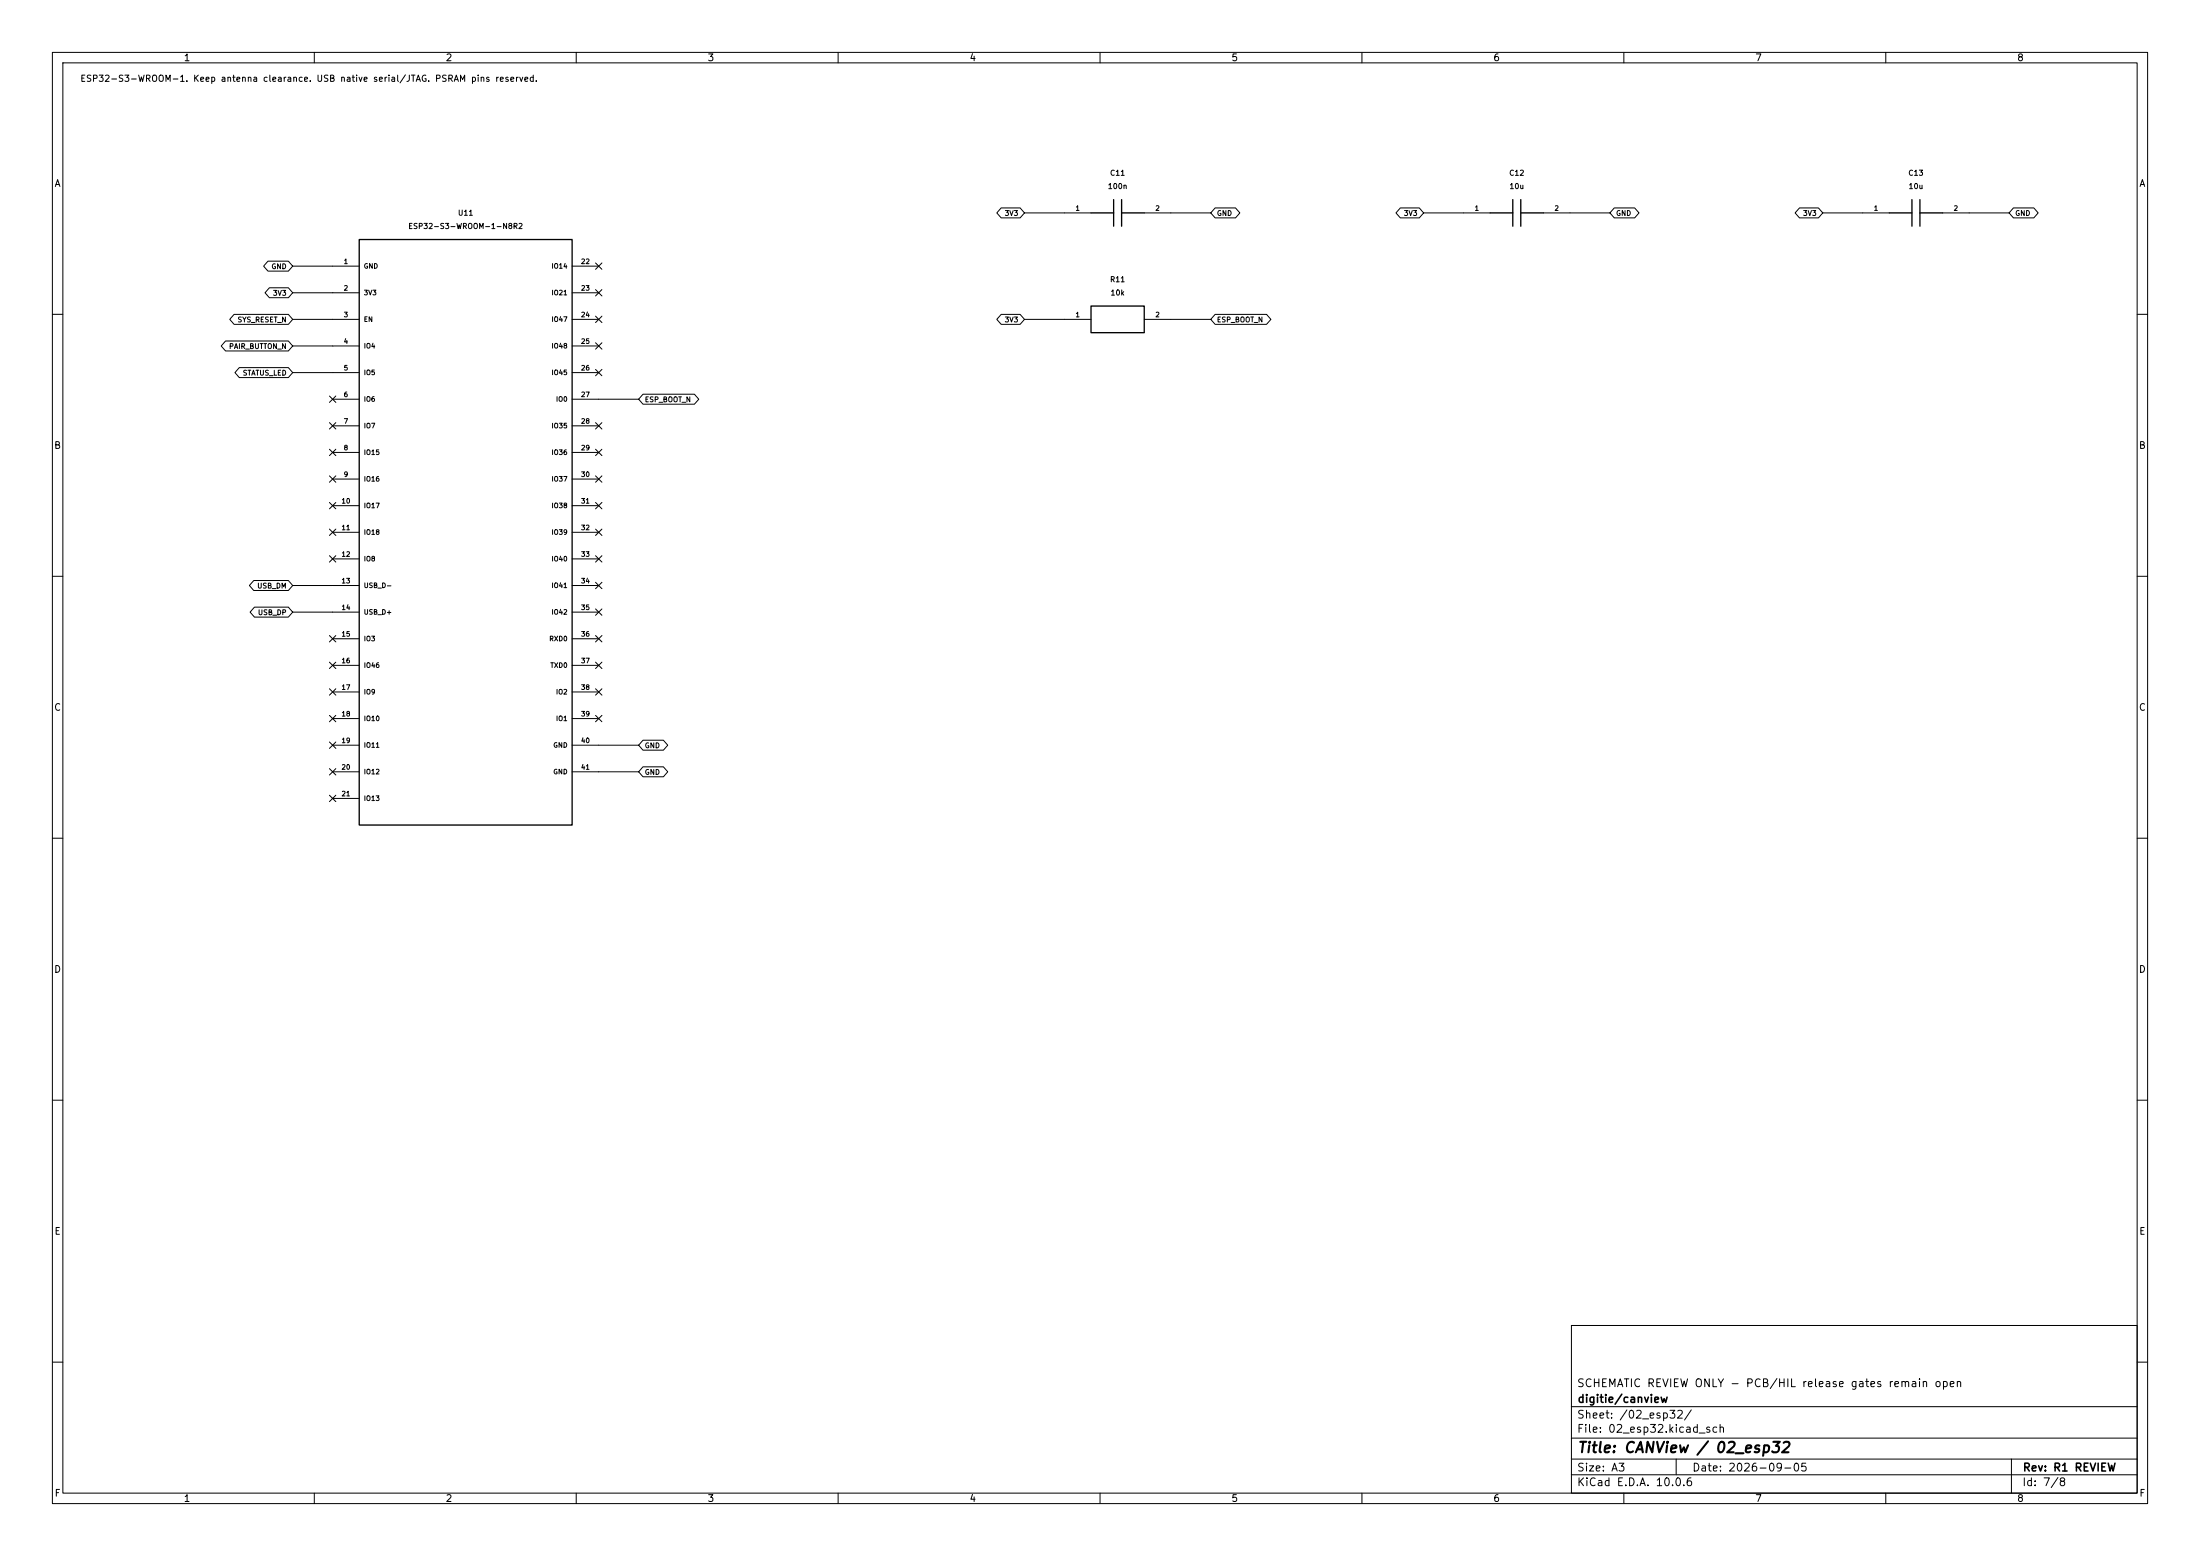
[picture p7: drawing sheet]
(kicad_sch (version 20250114) (generator "eeschema") (generator_version "10.0") (paper "A3") (title_block (title "CANView / 02_esp32") (date "2026-09-05") (rev "R1 REVIEW") (company "digitie/canview") (comment 1 "SCHEMATIC REVIEW ONLY - PCB/HIL release gates remain open"))
(lib_symbols (symbol "CANView:CANView_bridge_U11" (pin_names (offset 0.762)) (in_bom yes) (on_board yes)
(property "Reference" "U" (at 0.0000 60.9600 0)  (effects (font (size 1.0 1.0)) ))
(property "Value" "ESP32-S3-WROOM-1-N8R2" (at 0.0000 58.4200 0)  (effects (font (size 1.0 1.0)) ))
(property "Footprint" "CANView:RF_Module__ESP32-S3-WROOM-1" (at 0.0000 0.0000 0) (hide yes) (effects (font (size 1.0 1.0)) ))
(symbol "CANView_bridge_U11_0_1" (rectangle (start -20.32 55.88) (end 20.32 -55.88) (stroke (width 0.254) (type default)) (fill (type background))))
(symbol "CANView_bridge_U11_1_1"
(pin power_in line (at -25.4 50.8 0) (length 5.08) (name "GND" (effects (font (size 0.9 0.9)) )) (number "1" (effects (font (size 0.9 0.9)) )))
(pin power_in line (at -25.4 45.72 0) (length 5.08) (name "3V3" (effects (font (size 0.9 0.9)) )) (number "2" (effects (font (size 0.9 0.9)) )))
(pin input line (at -25.4 40.64 0) (length 5.08) (name "EN" (effects (font (size 0.9 0.9)) )) (number "3" (effects (font (size 0.9 0.9)) )))
(pin bidirectional line (at -25.4 35.56 0) (length 5.08) (name "IO4" (effects (font (size 0.9 0.9)) )) (number "4" (effects (font (size 0.9 0.9)) )))
(pin bidirectional line (at -25.4 30.48 0) (length 5.08) (name "IO5" (effects (font (size 0.9 0.9)) )) (number "5" (effects (font (size 0.9 0.9)) )))
(pin bidirectional line (at -25.4 25.4 0) (length 5.08) (name "IO6" (effects (font (size 0.9 0.9)) )) (number "6" (effects (font (size 0.9 0.9)) )))
(pin bidirectional line (at -25.4 20.32 0) (length 5.08) (name "IO7" (effects (font (size 0.9 0.9)) )) (number "7" (effects (font (size 0.9 0.9)) )))
(pin bidirectional line (at -25.4 15.24 0) (length 5.08) (name "IO15" (effects (font (size 0.9 0.9)) )) (number "8" (effects (font (size 0.9 0.9)) )))
(pin bidirectional line (at -25.4 10.16 0) (length 5.08) (name "IO16" (effects (font (size 0.9 0.9)) )) (number "9" (effects (font (size 0.9 0.9)) )))
(pin bidirectional line (at -25.4 5.08 0) (length 5.08) (name "IO17" (effects (font (size 0.9 0.9)) )) (number "10" (effects (font (size 0.9 0.9)) )))
(pin bidirectional line (at -25.4 0.0 0) (length 5.08) (name "IO18" (effects (font (size 0.9 0.9)) )) (number "11" (effects (font (size 0.9 0.9)) )))
(pin bidirectional line (at -25.4 -5.08 0) (length 5.08) (name "IO8" (effects (font (size 0.9 0.9)) )) (number "12" (effects (font (size 0.9 0.9)) )))
(pin bidirectional line (at -25.4 -10.16 0) (length 5.08) (name "USB_D-" (effects (font (size 0.9 0.9)) )) (number "13" (effects (font (size 0.9 0.9)) )))
(pin bidirectional line (at -25.4 -15.24 0) (length 5.08) (name "USB_D+" (effects (font (size 0.9 0.9)) )) (number "14" (effects (font (size 0.9 0.9)) )))
(pin bidirectional line (at -25.4 -20.32 0) (length 5.08) (name "IO3" (effects (font (size 0.9 0.9)) )) (number "15" (effects (font (size 0.9 0.9)) )))
(pin bidirectional line (at -25.4 -25.4 0) (length 5.08) (name "IO46" (effects (font (size 0.9 0.9)) )) (number "16" (effects (font (size 0.9 0.9)) )))
(pin bidirectional line (at -25.4 -30.48 0) (length 5.08) (name "IO9" (effects (font (size 0.9 0.9)) )) (number "17" (effects (font (size 0.9 0.9)) )))
(pin bidirectional line (at -25.4 -35.56 0) (length 5.08) (name "IO10" (effects (font (size 0.9 0.9)) )) (number "18" (effects (font (size 0.9 0.9)) )))
(pin bidirectional line (at -25.4 -40.64 0) (length 5.08) (name "IO11" (effects (font (size 0.9 0.9)) )) (number "19" (effects (font (size 0.9 0.9)) )))
(pin bidirectional line (at -25.4 -45.72 0) (length 5.08) (name "IO12" (effects (font (size 0.9 0.9)) )) (number "20" (effects (font (size 0.9 0.9)) )))
(pin bidirectional line (at -25.4 -50.8 0) (length 5.08) (name "IO13" (effects (font (size 0.9 0.9)) )) (number "21" (effects (font (size 0.9 0.9)) )))
(pin bidirectional line (at 25.4 50.8 180) (length 5.08) (name "IO14" (effects (font (size 0.9 0.9)) )) (number "22" (effects (font (size 0.9 0.9)) )))
(pin bidirectional line (at 25.4 45.72 180) (length 5.08) (name "IO21" (effects (font (size 0.9 0.9)) )) (number "23" (effects (font (size 0.9 0.9)) )))
(pin bidirectional line (at 25.4 40.64 180) (length 5.08) (name "IO47" (effects (font (size 0.9 0.9)) )) (number "24" (effects (font (size 0.9 0.9)) )))
(pin bidirectional line (at 25.4 35.56 180) (length 5.08) (name "IO48" (effects (font (size 0.9 0.9)) )) (number "25" (effects (font (size 0.9 0.9)) )))
(pin bidirectional line (at 25.4 30.48 180) (length 5.08) (name "IO45" (effects (font (size 0.9 0.9)) )) (number "26" (effects (font (size 0.9 0.9)) )))
(pin bidirectional line (at 25.4 25.4 180) (length 5.08) (name "IO0" (effects (font (size 0.9 0.9)) )) (number "27" (effects (font (size 0.9 0.9)) )))
(pin bidirectional line (at 25.4 20.32 180) (length 5.08) (name "IO35" (effects (font (size 0.9 0.9)) )) (number "28" (effects (font (size 0.9 0.9)) )))
(pin bidirectional line (at 25.4 15.24 180) (length 5.08) (name "IO36" (effects (font (size 0.9 0.9)) )) (number "29" (effects (font (size 0.9 0.9)) )))
(pin bidirectional line (at 25.4 10.16 180) (length 5.08) (name "IO37" (effects (font (size 0.9 0.9)) )) (number "30" (effects (font (size 0.9 0.9)) )))
(pin bidirectional line (at 25.4 5.08 180) (length 5.08) (name "IO38" (effects (font (size 0.9 0.9)) )) (number "31" (effects (font (size 0.9 0.9)) )))
(pin bidirectional line (at 25.4 0.0 180) (length 5.08) (name "IO39" (effects (font (size 0.9 0.9)) )) (number "32" (effects (font (size 0.9 0.9)) )))
(pin bidirectional line (at 25.4 -5.08 180) (length 5.08) (name "IO40" (effects (font (size 0.9 0.9)) )) (number "33" (effects (font (size 0.9 0.9)) )))
(pin bidirectional line (at 25.4 -10.16 180) (length 5.08) (name "IO41" (effects (font (size 0.9 0.9)) )) (number "34" (effects (font (size 0.9 0.9)) )))
(pin bidirectional line (at 25.4 -15.24 180) (length 5.08) (name "IO42" (effects (font (size 0.9 0.9)) )) (number "35" (effects (font (size 0.9 0.9)) )))
(pin bidirectional line (at 25.4 -20.32 180) (length 5.08) (name "RXD0" (effects (font (size 0.9 0.9)) )) (number "36" (effects (font (size 0.9 0.9)) )))
(pin bidirectional line (at 25.4 -25.4 180) (length 5.08) (name "TXD0" (effects (font (size 0.9 0.9)) )) (number "37" (effects (font (size 0.9 0.9)) )))
(pin bidirectional line (at 25.4 -30.48 180) (length 5.08) (name "IO2" (effects (font (size 0.9 0.9)) )) (number "38" (effects (font (size 0.9 0.9)) )))
(pin bidirectional line (at 25.4 -35.56 180) (length 5.08) (name "IO1" (effects (font (size 0.9 0.9)) )) (number "39" (effects (font (size 0.9 0.9)) )))
(pin passive line (at 25.4 -40.64 180) (length 5.08) (name "GND" (effects (font (size 0.9 0.9)) )) (number "40" (effects (font (size 0.9 0.9)) )))
(pin passive line (at 25.4 -45.72 180) (length 5.08) (name "GND" (effects (font (size 0.9 0.9)) )) (number "41" (effects (font (size 0.9 0.9)) )))))
(symbol "CANView:CANView_bridge_C11" (pin_names (offset 0.762) (hide yes)) (in_bom yes) (on_board yes)
(property "Reference" "C" (at 0.0000 7.6200 0)  (effects (font (size 1.0 1.0)) ))
(property "Value" "100n" (at 0.0000 5.0800 0)  (effects (font (size 1.0 1.0)) ))
(property "Footprint" "CANView:Capacitor_SMD__C_0603_1608Metric" (at 0.0000 0.0000 0) (hide yes) (effects (font (size 1.0 1.0)) ))
(symbol "CANView_bridge_C11_0_1" (polyline (pts (xy -0.762 -2.54) (xy -0.762 2.54)) (stroke (width 0.254) (type default)) (fill (type none)))(polyline (pts (xy 0.762 -2.54) (xy 0.762 2.54)) (stroke (width 0.254) (type default)) (fill (type none)))(polyline (pts (xy -5.08 0) (xy -0.762 0)) (stroke (width 0.254) (type default)) (fill (type none)))(polyline (pts (xy 0.762 0) (xy 5.08 0)) (stroke (width 0.254) (type default)) (fill (type none))))
(symbol "CANView_bridge_C11_1_1"
(pin passive line (at -10.16 0 0) (length 5.08) (name "1" (effects (font (size 0.9 0.9)) )) (number "1" (effects (font (size 0.9 0.9)) )))
(pin passive line (at 10.16 0 180) (length 5.08) (name "2" (effects (font (size 0.9 0.9)) )) (number "2" (effects (font (size 0.9 0.9)) )))))
(symbol "CANView:CANView_bridge_C12" (pin_names (offset 0.762) (hide yes)) (in_bom yes) (on_board yes)
(property "Reference" "C" (at 0.0000 7.6200 0)  (effects (font (size 1.0 1.0)) ))
(property "Value" "10u" (at 0.0000 5.0800 0)  (effects (font (size 1.0 1.0)) ))
(property "Footprint" "CANView:Capacitor_SMD__C_0603_1608Metric" (at 0.0000 0.0000 0) (hide yes) (effects (font (size 1.0 1.0)) ))
(symbol "CANView_bridge_C12_0_1" (polyline (pts (xy -0.762 -2.54) (xy -0.762 2.54)) (stroke (width 0.254) (type default)) (fill (type none)))(polyline (pts (xy 0.762 -2.54) (xy 0.762 2.54)) (stroke (width 0.254) (type default)) (fill (type none)))(polyline (pts (xy -5.08 0) (xy -0.762 0)) (stroke (width 0.254) (type default)) (fill (type none)))(polyline (pts (xy 0.762 0) (xy 5.08 0)) (stroke (width 0.254) (type default)) (fill (type none))))
(symbol "CANView_bridge_C12_1_1"
(pin passive line (at -10.16 0 0) (length 5.08) (name "1" (effects (font (size 0.9 0.9)) )) (number "1" (effects (font (size 0.9 0.9)) )))
(pin passive line (at 10.16 0 180) (length 5.08) (name "2" (effects (font (size 0.9 0.9)) )) (number "2" (effects (font (size 0.9 0.9)) )))))
(symbol "CANView:CANView_bridge_C13" (pin_names (offset 0.762) (hide yes)) (in_bom yes) (on_board yes)
(property "Reference" "C" (at 0.0000 7.6200 0)  (effects (font (size 1.0 1.0)) ))
(property "Value" "10u" (at 0.0000 5.0800 0)  (effects (font (size 1.0 1.0)) ))
(property "Footprint" "CANView:Capacitor_SMD__C_0603_1608Metric" (at 0.0000 0.0000 0) (hide yes) (effects (font (size 1.0 1.0)) ))
(symbol "CANView_bridge_C13_0_1" (polyline (pts (xy -0.762 -2.54) (xy -0.762 2.54)) (stroke (width 0.254) (type default)) (fill (type none)))(polyline (pts (xy 0.762 -2.54) (xy 0.762 2.54)) (stroke (width 0.254) (type default)) (fill (type none)))(polyline (pts (xy -5.08 0) (xy -0.762 0)) (stroke (width 0.254) (type default)) (fill (type none)))(polyline (pts (xy 0.762 0) (xy 5.08 0)) (stroke (width 0.254) (type default)) (fill (type none))))
(symbol "CANView_bridge_C13_1_1"
(pin passive line (at -10.16 0 0) (length 5.08) (name "1" (effects (font (size 0.9 0.9)) )) (number "1" (effects (font (size 0.9 0.9)) )))
(pin passive line (at 10.16 0 180) (length 5.08) (name "2" (effects (font (size 0.9 0.9)) )) (number "2" (effects (font (size 0.9 0.9)) )))))
(symbol "CANView:CANView_bridge_R11" (pin_names (offset 0.762) (hide yes)) (in_bom yes) (on_board yes)
(property "Reference" "R" (at 0.0000 7.6200 0)  (effects (font (size 1.0 1.0)) ))
(property "Value" "10k" (at 0.0000 5.0800 0)  (effects (font (size 1.0 1.0)) ))
(property "Footprint" "CANView:Resistor_SMD__R_0402_1005Metric" (at 0.0000 0.0000 0) (hide yes) (effects (font (size 1.0 1.0)) ))
(symbol "CANView_bridge_R11_0_1" (rectangle (start -5.08 2.54) (end 5.08 -2.54) (stroke (width 0.254) (type default)) (fill (type background))))
(symbol "CANView_bridge_R11_1_1"
(pin passive line (at -10.16 0 0) (length 5.08) (name "1" (effects (font (size 0.9 0.9)) )) (number "1" (effects (font (size 0.9 0.9)) )))
(pin passive line (at 10.16 0 180) (length 5.08) (name "2" (effects (font (size 0.9 0.9)) )) (number "2" (effects (font (size 0.9 0.9)) ))))))
(text "ESP32-S3-WROOM-1. Keep antenna clearance. USB native serial/JTAG. PSRAM pins reserved." (at 15.24 15.24 0) (effects (font (size 1.2 1.2)) (justify left)))
(symbol (lib_id "CANView:CANView_bridge_U11") (at 88.9000 101.6000 0) (unit 1) (in_bom yes) (on_board yes) (dnp no) (property "Reference" "U11" (at 88.9000 40.6400 0)  (effects (font (size 1.0 1.0)) ))(property "Value" "ESP32-S3-WROOM-1-N8R2" (at 88.9000 43.1800 0)  (effects (font (size 1.0 1.0)) ))(property "Footprint" "CANView:RF_Module__ESP32-S3-WROOM-1" (at 88.9000 101.6000 0) (hide yes) (effects (font (size 1.0 1.0)) ))(property "MPN" "ESP32-S3-WROOM-1-N8R2" (at 88.9000 101.6000 0) (hide yes) (effects (font (size 1.0 1.0)) ))(property "Specification" "8MiB Quad flash + 2MiB Quad PSRAM; 3.0..3.6V; -40..85C" (at 88.9000 101.6000 0) (hide yes) (effects (font (size 1.0 1.0)) ))(property "Source" "esp32s3-wroom: ordering table, pin definitions, R8 reserved GPIO35/36/37; PSRAM ECC temperature note" (at 88.9000 101.6000 0) (hide yes) (effects (font (size 1.0 1.0)) ))(property "Assembly" "FIT" (at 88.9000 101.6000 0) (hide yes) (effects (font (size 1.0 1.0)) )))
(wire (pts (xy 63.5000 50.8000) (xy 55.8800 50.8000)) (stroke (width 0) (type default)))
(global_label "GND" (shape bidirectional) (at 55.8800 50.8000 180) (effects (font (size 0.95 0.95)) (justify right)) (property "Intersheetrefs" "${INTERSHEET_REFS}" (at 55.8800 50.8000 0) (hide yes) (effects (font (size 1.0 1.0)) )))
(wire (pts (xy 63.5000 55.8800) (xy 55.8800 55.8800)) (stroke (width 0) (type default)))
(global_label "3V3" (shape bidirectional) (at 55.8800 55.8800 180) (effects (font (size 0.95 0.95)) (justify right)) (property "Intersheetrefs" "${INTERSHEET_REFS}" (at 55.8800 55.8800 0) (hide yes) (effects (font (size 1.0 1.0)) )))
(wire (pts (xy 63.5000 60.9600) (xy 55.8800 60.9600)) (stroke (width 0) (type default)))
(global_label "SYS_RESET_N" (shape bidirectional) (at 55.8800 60.9600 180) (effects (font (size 0.95 0.95)) (justify right)) (property "Intersheetrefs" "${INTERSHEET_REFS}" (at 55.8800 60.9600 0) (hide yes) (effects (font (size 1.0 1.0)) )))
(wire (pts (xy 63.5000 66.0400) (xy 55.8800 66.0400)) (stroke (width 0) (type default)))
(global_label "PAIR_BUTTON_N" (shape bidirectional) (at 55.8800 66.0400 180) (effects (font (size 0.95 0.95)) (justify right)) (property "Intersheetrefs" "${INTERSHEET_REFS}" (at 55.8800 66.0400 0) (hide yes) (effects (font (size 1.0 1.0)) )))
(wire (pts (xy 63.5000 71.1200) (xy 55.8800 71.1200)) (stroke (width 0) (type default)))
(global_label "STATUS_LED" (shape bidirectional) (at 55.8800 71.1200 180) (effects (font (size 0.95 0.95)) (justify right)) (property "Intersheetrefs" "${INTERSHEET_REFS}" (at 55.8800 71.1200 0) (hide yes) (effects (font (size 1.0 1.0)) )))
(no_connect (at 63.5000 76.2000))
(no_connect (at 63.5000 81.2800))
(no_connect (at 63.5000 86.3600))
(no_connect (at 63.5000 91.4400))
(no_connect (at 63.5000 96.5200))
(no_connect (at 63.5000 101.6000))
(no_connect (at 63.5000 106.6800))
(wire (pts (xy 63.5000 111.7600) (xy 55.8800 111.7600)) (stroke (width 0) (type default)))
(global_label "USB_DM" (shape bidirectional) (at 55.8800 111.7600 180) (effects (font (size 0.95 0.95)) (justify right)) (property "Intersheetrefs" "${INTERSHEET_REFS}" (at 55.8800 111.7600 0) (hide yes) (effects (font (size 1.0 1.0)) )))
(wire (pts (xy 63.5000 116.8400) (xy 55.8800 116.8400)) (stroke (width 0) (type default)))
(global_label "USB_DP" (shape bidirectional) (at 55.8800 116.8400 180) (effects (font (size 0.95 0.95)) (justify right)) (property "Intersheetrefs" "${INTERSHEET_REFS}" (at 55.8800 116.8400 0) (hide yes) (effects (font (size 1.0 1.0)) )))
(no_connect (at 63.5000 121.9200))
(no_connect (at 63.5000 127.0000))
(no_connect (at 63.5000 132.0800))
(no_connect (at 63.5000 137.1600))
(no_connect (at 63.5000 142.2400))
(no_connect (at 63.5000 147.3200))
(no_connect (at 63.5000 152.4000))
(no_connect (at 114.3000 50.8000))
(no_connect (at 114.3000 55.8800))
(no_connect (at 114.3000 60.9600))
(no_connect (at 114.3000 66.0400))
(no_connect (at 114.3000 71.1200))
(wire (pts (xy 114.3000 76.2000) (xy 121.9200 76.2000)) (stroke (width 0) (type default)))
(global_label "ESP_BOOT_N" (shape bidirectional) (at 121.9200 76.2000 0) (effects (font (size 0.95 0.95)) (justify left)) (property "Intersheetrefs" "${INTERSHEET_REFS}" (at 121.9200 76.2000 0) (hide yes) (effects (font (size 1.0 1.0)) )))
(no_connect (at 114.3000 81.2800))
(no_connect (at 114.3000 86.3600))
(no_connect (at 114.3000 91.4400))
(no_connect (at 114.3000 96.5200))
(no_connect (at 114.3000 101.6000))
(no_connect (at 114.3000 106.6800))
(no_connect (at 114.3000 111.7600))
(no_connect (at 114.3000 116.8400))
(no_connect (at 114.3000 121.9200))
(no_connect (at 114.3000 127.0000))
(no_connect (at 114.3000 132.0800))
(no_connect (at 114.3000 137.1600))
(wire (pts (xy 114.3000 142.2400) (xy 121.9200 142.2400)) (stroke (width 0) (type default)))
(global_label "GND" (shape bidirectional) (at 121.9200 142.2400 0) (effects (font (size 0.95 0.95)) (justify left)) (property "Intersheetrefs" "${INTERSHEET_REFS}" (at 121.9200 142.2400 0) (hide yes) (effects (font (size 1.0 1.0)) )))
(wire (pts (xy 114.3000 147.3200) (xy 121.9200 147.3200)) (stroke (width 0) (type default)))
(global_label "GND" (shape bidirectional) (at 121.9200 147.3200 0) (effects (font (size 0.95 0.95)) (justify left)) (property "Intersheetrefs" "${INTERSHEET_REFS}" (at 121.9200 147.3200 0) (hide yes) (effects (font (size 1.0 1.0)) )))
(symbol (lib_id "CANView:CANView_bridge_C11") (at 213.3600 40.6400 0) (unit 1) (in_bom yes) (on_board yes) (dnp no) (property "Reference" "C11" (at 213.3600 33.0200 0)  (effects (font (size 1.0 1.0)) ))(property "Value" "100n" (at 213.3600 35.5600 0)  (effects (font (size 1.0 1.0)) ))(property "Footprint" "CANView:Capacitor_SMD__C_0603_1608Metric" (at 213.3600 40.6400 0) (hide yes) (effects (font (size 1.0 1.0)) ))(property "MPN" "GEN-C-0603-100n-16V-X7R" (at 213.3600 40.6400 0) (hide yes) (effects (font (size 1.0 1.0)) ))(property "Specification" "16V; ±10%; X7R; -55..125C; verify effective capacitance under DC bias" (at 213.3600 40.6400 0) (hide yes) (effects (font (size 1.0 1.0)) ))(property "Source" "" (at 213.3600 40.6400 0) (hide yes) (effects (font (size 1.0 1.0)) ))(property "Assembly" "FIT" (at 213.3600 40.6400 0) (hide yes) (effects (font (size 1.0 1.0)) )))
(wire (pts (xy 203.2000 40.6400) (xy 195.5800 40.6400)) (stroke (width 0) (type default)))
(global_label "3V3" (shape bidirectional) (at 195.5800 40.6400 180) (effects (font (size 0.95 0.95)) (justify right)) (property "Intersheetrefs" "${INTERSHEET_REFS}" (at 195.5800 40.6400 0) (hide yes) (effects (font (size 1.0 1.0)) )))
(wire (pts (xy 223.5200 40.6400) (xy 231.1400 40.6400)) (stroke (width 0) (type default)))
(global_label "GND" (shape bidirectional) (at 231.1400 40.6400 0) (effects (font (size 0.95 0.95)) (justify left)) (property "Intersheetrefs" "${INTERSHEET_REFS}" (at 231.1400 40.6400 0) (hide yes) (effects (font (size 1.0 1.0)) )))
(symbol (lib_id "CANView:CANView_bridge_C12") (at 289.5600 40.6400 0) (unit 1) (in_bom yes) (on_board yes) (dnp no) (property "Reference" "C12" (at 289.5600 33.0200 0)  (effects (font (size 1.0 1.0)) ))(property "Value" "10u" (at 289.5600 35.5600 0)  (effects (font (size 1.0 1.0)) ))(property "Footprint" "CANView:Capacitor_SMD__C_0603_1608Metric" (at 289.5600 40.6400 0) (hide yes) (effects (font (size 1.0 1.0)) ))(property "MPN" "GEN-C-0603-10u-16V-X7R" (at 289.5600 40.6400 0) (hide yes) (effects (font (size 1.0 1.0)) ))(property "Specification" "16V; ±10%; X7R; -55..125C; verify effective capacitance under DC bias" (at 289.5600 40.6400 0) (hide yes) (effects (font (size 1.0 1.0)) ))(property "Source" "" (at 289.5600 40.6400 0) (hide yes) (effects (font (size 1.0 1.0)) ))(property "Assembly" "FIT" (at 289.5600 40.6400 0) (hide yes) (effects (font (size 1.0 1.0)) )))
(wire (pts (xy 279.4000 40.6400) (xy 271.7800 40.6400)) (stroke (width 0) (type default)))
(global_label "3V3" (shape bidirectional) (at 271.7800 40.6400 180) (effects (font (size 0.95 0.95)) (justify right)) (property "Intersheetrefs" "${INTERSHEET_REFS}" (at 271.7800 40.6400 0) (hide yes) (effects (font (size 1.0 1.0)) )))
(wire (pts (xy 299.7200 40.6400) (xy 307.3400 40.6400)) (stroke (width 0) (type default)))
(global_label "GND" (shape bidirectional) (at 307.3400 40.6400 0) (effects (font (size 0.95 0.95)) (justify left)) (property "Intersheetrefs" "${INTERSHEET_REFS}" (at 307.3400 40.6400 0) (hide yes) (effects (font (size 1.0 1.0)) )))
(symbol (lib_id "CANView:CANView_bridge_C13") (at 365.7600 40.6400 0) (unit 1) (in_bom yes) (on_board yes) (dnp no) (property "Reference" "C13" (at 365.7600 33.0200 0)  (effects (font (size 1.0 1.0)) ))(property "Value" "10u" (at 365.7600 35.5600 0)  (effects (font (size 1.0 1.0)) ))(property "Footprint" "CANView:Capacitor_SMD__C_0603_1608Metric" (at 365.7600 40.6400 0) (hide yes) (effects (font (size 1.0 1.0)) ))(property "MPN" "GEN-C-0603-10u-16V-X7R" (at 365.7600 40.6400 0) (hide yes) (effects (font (size 1.0 1.0)) ))(property "Specification" "16V; ±10%; X7R; -55..125C; verify effective capacitance under DC bias" (at 365.7600 40.6400 0) (hide yes) (effects (font (size 1.0 1.0)) ))(property "Source" "" (at 365.7600 40.6400 0) (hide yes) (effects (font (size 1.0 1.0)) ))(property "Assembly" "FIT" (at 365.7600 40.6400 0) (hide yes) (effects (font (size 1.0 1.0)) )))
(wire (pts (xy 355.6000 40.6400) (xy 347.9800 40.6400)) (stroke (width 0) (type default)))
(global_label "3V3" (shape bidirectional) (at 347.9800 40.6400 180) (effects (font (size 0.95 0.95)) (justify right)) (property "Intersheetrefs" "${INTERSHEET_REFS}" (at 347.9800 40.6400 0) (hide yes) (effects (font (size 1.0 1.0)) )))
(wire (pts (xy 375.9200 40.6400) (xy 383.5400 40.6400)) (stroke (width 0) (type default)))
(global_label "GND" (shape bidirectional) (at 383.5400 40.6400 0) (effects (font (size 0.95 0.95)) (justify left)) (property "Intersheetrefs" "${INTERSHEET_REFS}" (at 383.5400 40.6400 0) (hide yes) (effects (font (size 1.0 1.0)) )))
(symbol (lib_id "CANView:CANView_bridge_R11") (at 213.3600 60.9600 0) (unit 1) (in_bom yes) (on_board yes) (dnp no) (property "Reference" "R11" (at 213.3600 53.3400 0)  (effects (font (size 1.0 1.0)) ))(property "Value" "10k" (at 213.3600 55.8800 0)  (effects (font (size 1.0 1.0)) ))(property "Footprint" "CANView:Resistor_SMD__R_0402_1005Metric" (at 213.3600 60.9600 0) (hide yes) (effects (font (size 1.0 1.0)) ))(property "MPN" "GEN-R-0402-10k-1%" (at 213.3600 60.9600 0) (hide yes) (effects (font (size 1.0 1.0)) ))(property "Specification" "0.1W; 50V; ±1%; ±100ppm/K; -55..155C" (at 213.3600 60.9600 0) (hide yes) (effects (font (size 1.0 1.0)) ))(property "Source" "" (at 213.3600 60.9600 0) (hide yes) (effects (font (size 1.0 1.0)) ))(property "Assembly" "FIT" (at 213.3600 60.9600 0) (hide yes) (effects (font (size 1.0 1.0)) )))
(wire (pts (xy 203.2000 60.9600) (xy 195.5800 60.9600)) (stroke (width 0) (type default)))
(global_label "3V3" (shape bidirectional) (at 195.5800 60.9600 180) (effects (font (size 0.95 0.95)) (justify right)) (property "Intersheetrefs" "${INTERSHEET_REFS}" (at 195.5800 60.9600 0) (hide yes) (effects (font (size 1.0 1.0)) )))
(wire (pts (xy 223.5200 60.9600) (xy 231.1400 60.9600)) (stroke (width 0) (type default)))
(global_label "ESP_BOOT_N" (shape bidirectional) (at 231.1400 60.9600 0) (effects (font (size 0.95 0.95)) (justify left)) (property "Intersheetrefs" "${INTERSHEET_REFS}" (at 231.1400 60.9600 0) (hide yes) (effects (font (size 1.0 1.0)) ))))
